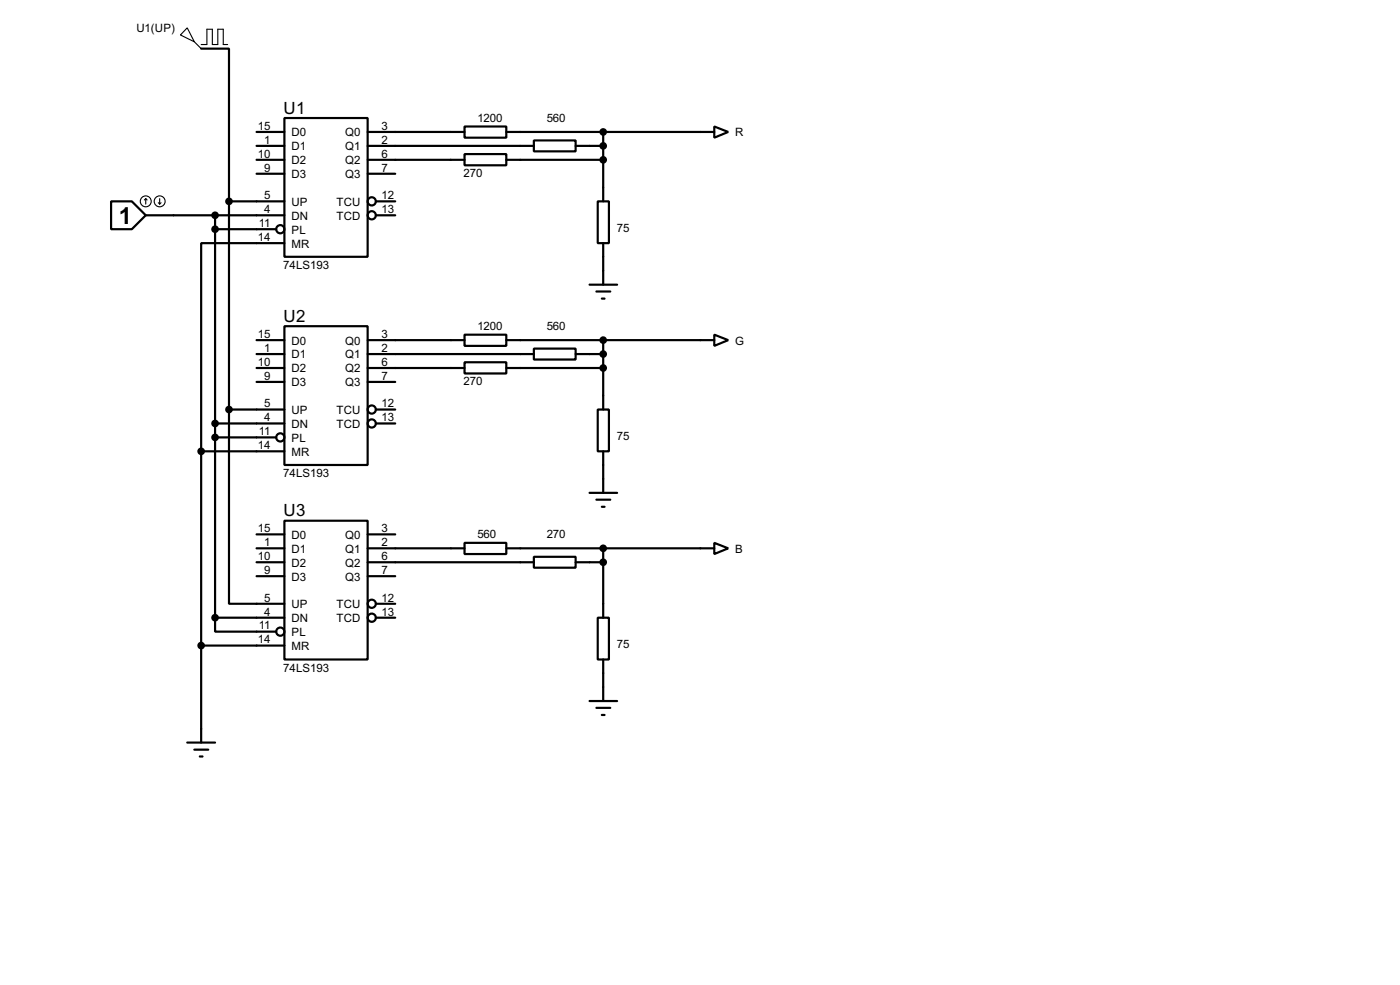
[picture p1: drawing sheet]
<svg xmlns="http://www.w3.org/2000/svg" width="256mm" height="180mm" viewBox="0 0 256 180" stroke-linecap="round" stroke-linejoin="round" font-family="sans-serif">
<g fill="none" stroke="#000" stroke-width=".4">
<path d="M36.9 8.9h5.1v28M20.4 36.9h3.8l2.5 2.5-2.5 2.6h-3.8zM26.7 39.4h25.4M39.4 39.4v73.7M42 36.9h10.1M42 36.9v38.1M47 24.2h5.1M47 26.7h5.1M47 29.3h5.1M47 31.8h5.1M52.1 21.6h15.3v25.4h-15.3zM67.4 24.2h17.7"/>
<path d="M67.4 26.7h30.4M67.4 29.3h17.7M67.4 31.8h5M68.9 39.4h3.5M68.9 36.9h3.5M85.1 23.2h7.7v2h-7.7zM85.1 28.2h7.7v2.1h-7.7zM92.8 24.2h38.1M92.8 29.3h17.7M97.8 25.7h7.7v2h-7.7zM105.5 26.7h5M109.5 36.9h2.1v7.6h-2.1z"/>
<path d="M110.5 24.2v12.7M130.9 23.2l2.5 1-2.5 1zM39.4 42h11.2M52.1 59.7h15.3v25.4h-15.3zM52.1 44.5h-15.2v38.1M108 52.1h5.1M109.3 53.4h2.5M110.3 54.7h.5M110.5 44.5v7.6M39.4 77.5h12.7M42 75v35.5h10.1M42 75h10.1"/>
<path d="M47 62.3h5.1M47 64.8h5.1M47 67.4h5.1M47 69.9h5.1M67.4 62.3h17.7M67.4 64.8h30.4M67.4 67.4h17.7M67.4 69.9h5M68.9 77.5h3.5M68.9 75h3.5M85.1 61.3h7.7v2h-7.7zM85.1 66.3h7.7v2.1h-7.7z"/>
<path d="M92.8 62.3h38.1M92.8 67.4h17.7M97.8 63.8h7.7v2h-7.7zM105.5 64.8h5M109.5 75h2.1v7.6h-2.1zM110.5 62.3v12.7M130.9 61.3l2.5 1-2.5 1zM36.9 82.6h15.2M36.9 82.6v53.3M39.4 80.1h11.2M47 97.8h5.1M52.1 95.3h15.3v25.4h-15.3z"/>
<path d="M67.4 97.8h5M85.1 99.4h7.7v2h-7.7zM108 90.2h5.1M109.3 91.5h2.5M110.3 92.8h.5M110.5 82.6v7.6M130.9 99.4l2.5 1-2.5 1zM36.9 118.2h15.2M39.4 113.1v2.5h11.2M39.4 113.1h12.7M47 100.4h5.1M47 102.9h5.1"/>
<path d="M47 105.5h5.1M67.4 100.4h17.7M67.4 102.9h30.4M67.4 105.5h5M68.9 113.1h3.5M68.9 110.5h3.5M92.8 100.4h38.1M97.8 101.9h7.7v2h-7.7zM105.5 102.9h5M109.5 113.1h2.1v7.6h-2.1zM110.5 100.4v12.7M34.3 135.9h5.1"/>
<path d="M35.6 137.2h2.6M36.6 138.5h.5M108 128.3h5.1M109.3 129.6h2.5M110.3 130.9h.5M110.5 120.7v7.6"/>
<circle cx="68.1" cy="36.9" r=".75"/>
<circle cx="68.1" cy="39.4" r=".75"/>
<circle cx="51.3" cy="42" r=".75"/>
<circle cx="68.1" cy="77.5" r=".75"/>
<circle cx="68.1" cy="75" r=".75"/>
<circle cx="51.3" cy="80.1" r=".75"/>
<circle cx="51.3" cy="115.6" r=".75"/>
<circle cx="68.1" cy="113.1" r=".75"/>
<circle cx="68.1" cy="110.5" r=".75"/>
</g>
<g fill="#000" stroke="#000" stroke-width=".4">
<circle cx="39.4" cy="39.4" r=".5"/>
<circle cx="41.9" cy="36.9" r=".5"/>
<circle cx="110.5" cy="24.2" r=".5"/>
<circle cx="110.5" cy="29.3" r=".5"/>
<circle cx="110.5" cy="26.7" r=".5"/>
<circle cx="39.4" cy="42" r=".5"/>
<circle cx="39.4" cy="77.5" r=".5"/>
<circle cx="41.9" cy="75" r=".5"/>
<circle cx="110.5" cy="64.8" r=".5"/>
<circle cx="110.5" cy="67.4" r=".5"/>
<circle cx="110.5" cy="62.3" r=".5"/>
<circle cx="36.8" cy="82.6" r=".5"/>
<circle cx="39.4" cy="80.1" r=".5"/>
<circle cx="36.8" cy="118.2" r=".5"/>
<circle cx="39.4" cy="113.1" r=".5"/>
<circle cx="110.5" cy="102.9" r=".5"/>
<circle cx="110.5" cy="100.4" r=".5"/>
</g>
<g fill="none" stroke="#000" stroke-width=".2">
<path d="M34.3 5.1l1.3 2.6-2.5-1.3zM35.6 7.7l1.3 1.2M36.9 8.2h1v-2.8h1v2.8h1v-2.8h1v2.8h.8M26.7 36.4l-.2 .2M26.7 36.4l.3 .2M26.7 36.4v1M29 37.1l.3 .3M29.3 36.4v1M29.5 37.1l-.2 .3"/>
<circle cx="26.7" cy="36.9" r="1"/>
<circle cx="29.2" cy="36.9" r="1"/>
</g>
<text font-size="4.8" x="21.8" y="40.9">1</text>
<g font-size="3.5">
<text x="52" y="20.8">U1</text>
<text x="52" y="58.9">U2</text>
<text x="52" y="94.5">U3</text>
</g>
<g font-size="2.4">
<text x="25" y="5.9">U1(UP)</text>
<text x="47.3" y="23.8">15</text>
<text x="69.9" y="23.8">3</text>
<text x="87.5" y="22.3">1200</text>
<text x="100.2" y="22.3">560</text>
<text x="47.3" y="28.9">10</text>
<text x="48.4" y="26.3">1</text>
<text x="53.4" y="25">D0</text>
<text x="53.4" y="27.5">D1</text>
<text x="63.2" y="25">Q0</text>
<text x="63.2" y="27.5">Q1</text>
<text x="69.9" y="26.3">2</text>
<text x="69.9" y="28.9">6</text>
<text x="134.7" y="25">R</text>
<text x="48.4" y="31.4">9</text>
<text x="53.4" y="30">D2</text>
<text x="53.4" y="32.6">D3</text>
<text x="63.2" y="30">Q2</text>
<text x="63.2" y="32.6">Q3</text>
<text x="69.9" y="31.4">7</text>
<text x="84.9" y="32.5">270</text>
<text x="47.4" y="41.6">11</text>
<text x="48.4" y="36.5">5</text>
<text x="48.4" y="39">4</text>
<text x="53.4" y="37.7">UP</text>
<text x="53.4" y="40.2">DN</text>
<text x="61.6" y="37.7">TCU</text>
<text x="61.6" y="40.2">TCD</text>
<text x="69.9" y="36.5">12</text>
<text x="69.9" y="39">13</text>
<text x="47.3" y="44.1">14</text>
<text x="53.4" y="42.7">PL</text>
<text x="53.4" y="45.3">MR</text>
<text x="113" y="42.5">75</text>
<text x="51.9" y="49.2">74LS193</text>
<text x="47.3" y="61.9">15</text>
<text x="48.4" y="64.4">1</text>
<text x="53.4" y="63.1">D0</text>
<text x="53.4" y="65.6">D1</text>
<text x="63.2" y="63.1">Q0</text>
<text x="63.2" y="65.6">Q1</text>
<text x="69.9" y="61.9">3</text>
<text x="69.9" y="64.4">2</text>
<text x="87.5" y="60.4">1200</text>
<text x="100.2" y="60.4">560</text>
<text x="134.7" y="63.1">G</text>
<text x="47.3" y="67">10</text>
<text x="48.4" y="69.5">9</text>
<text x="53.4" y="68.1">D2</text>
<text x="53.4" y="70.7">D3</text>
<text x="63.2" y="68.1">Q2</text>
<text x="63.2" y="70.7">Q3</text>
<text x="69.9" y="67">6</text>
<text x="69.9" y="69.5">7</text>
<text x="84.9" y="70.6">270</text>
<text x="48.4" y="74.6">5</text>
<text x="48.4" y="77.1">4</text>
<text x="53.4" y="75.8">UP</text>
<text x="61.6" y="75.8">TCU</text>
<text x="69.9" y="74.6">12</text>
<text x="69.9" y="77.1">13</text>
<text x="47.3" y="82.2">14</text>
<text x="47.4" y="79.7">11</text>
<text x="53.4" y="78.3">DN</text>
<text x="53.4" y="80.8">PL</text>
<text x="53.4" y="83.4">MR</text>
<text x="61.6" y="78.3">TCD</text>
<text x="113" y="80.6">75</text>
<text x="51.9" y="87.3">74LS193</text>
<text x="47.3" y="97.4">15</text>
<text x="48.4" y="100">1</text>
<text x="53.4" y="98.6">D0</text>
<text x="53.4" y="101.2">D1</text>
<text x="63.2" y="98.6">Q0</text>
<text x="63.2" y="101.2">Q1</text>
<text x="69.9" y="97.4">3</text>
<text x="69.9" y="100">2</text>
<text x="87.5" y="98.5">560</text>
<text x="100.2" y="98.5">270</text>
<text x="134.7" y="101.2">B</text>
<text x="47.3" y="102.5">10</text>
<text x="48.4" y="105.1">9</text>
<text x="53.4" y="103.7">D2</text>
<text x="53.4" y="106.3">D3</text>
<text x="63.2" y="103.7">Q2</text>
<text x="63.2" y="106.3">Q3</text>
<text x="69.9" y="102.5">6</text>
<text x="69.9" y="105.1">7</text>
<text x="48.4" y="110.1">5</text>
<text x="48.4" y="112.7">4</text>
<text x="53.4" y="111.3">UP</text>
<text x="53.4" y="113.9">DN</text>
<text x="61.6" y="111.3">TCU</text>
<text x="61.6" y="113.9">TCD</text>
<text x="69.9" y="110.1">12</text>
<text x="69.9" y="112.7">13</text>
<text x="47.3" y="117.8">14</text>
<text x="47.4" y="115.2">11</text>
<text x="53.4" y="116.4">PL</text>
<text x="53.4" y="119">MR</text>
<text x="113" y="118.7">75</text>
<text x="51.9" y="122.9">74LS193</text>
</g>
</svg>
